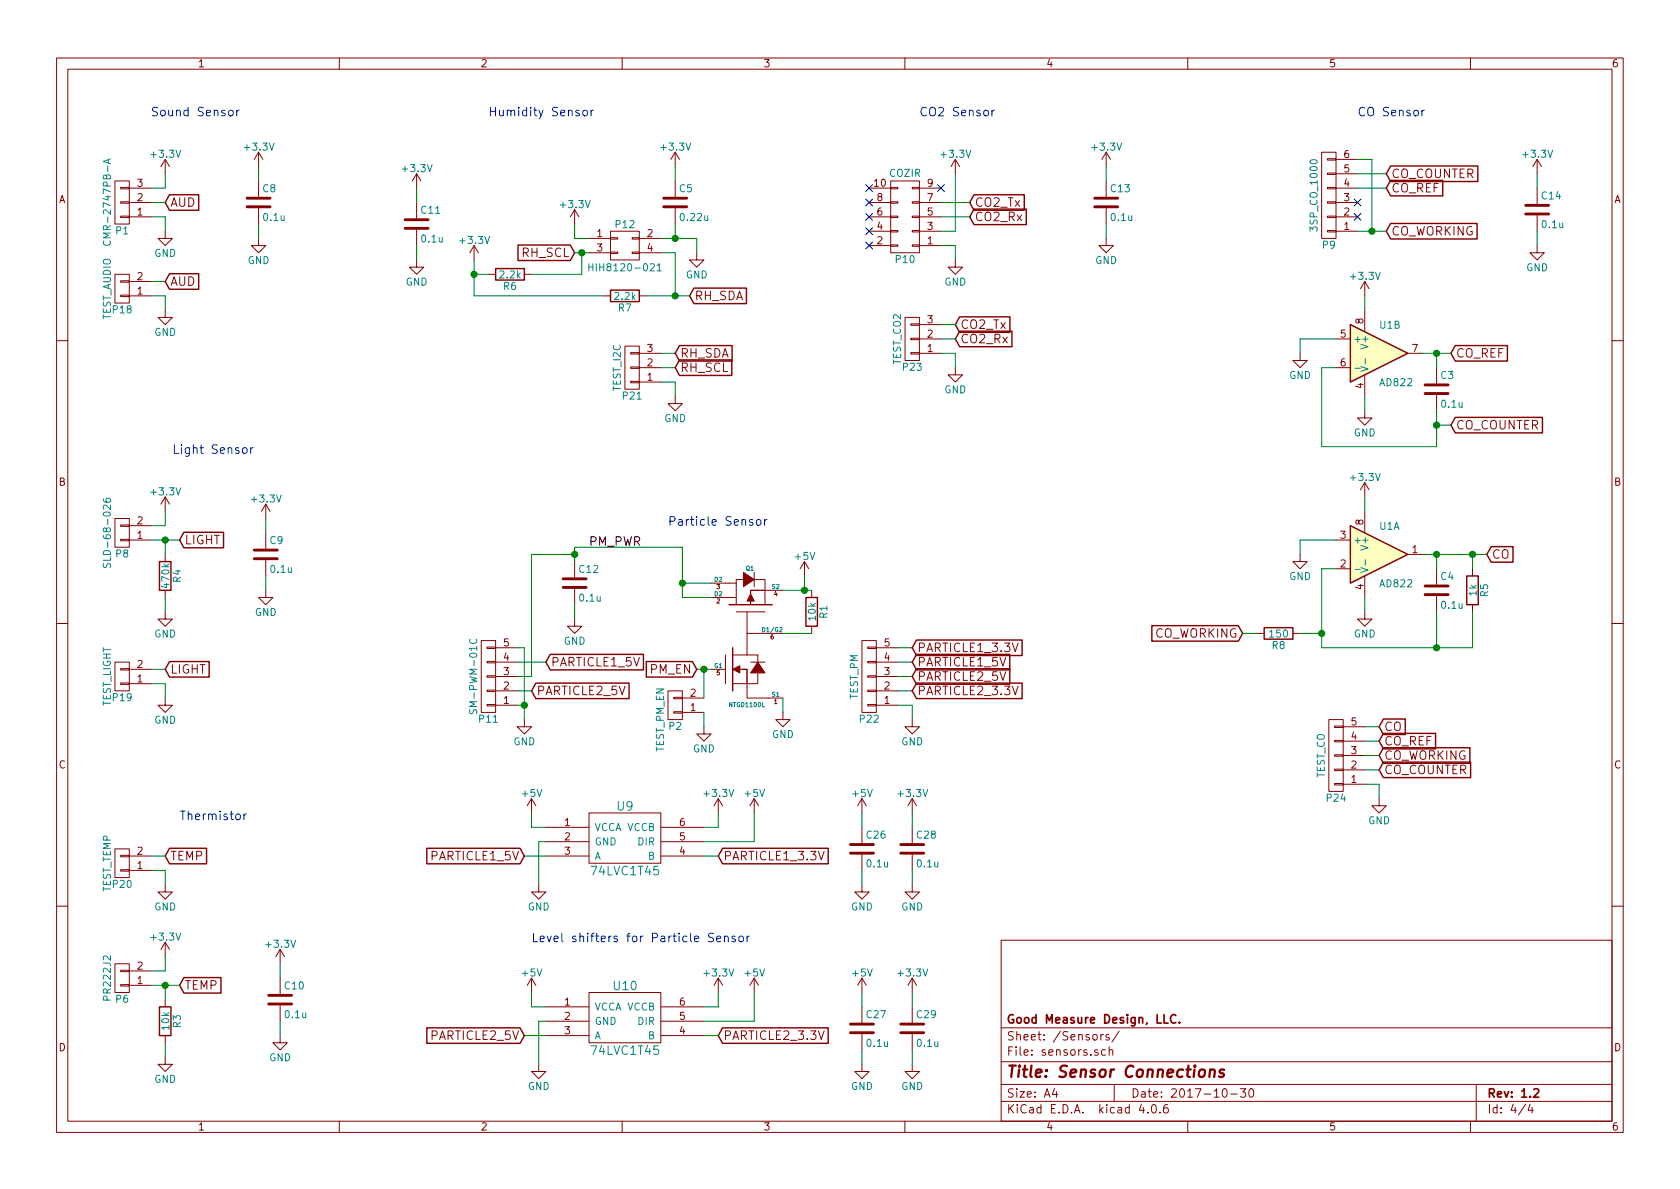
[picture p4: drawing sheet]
EESchema Schematic File Version 2
LIBS:power
LIBS:device
LIBS:transistors
LIBS:conn
LIBS:linear
LIBS:regul
LIBS:74xx
LIBS:cmos4000
LIBS:adc-dac
LIBS:memory
LIBS:xilinx
LIBS:microcontrollers
LIBS:dsp
LIBS:microchip
LIBS:analog_switches
LIBS:motorola
LIBS:texas
LIBS:intel
LIBS:audio
LIBS:interface
LIBS:digital-audio
LIBS:philips
LIBS:display
LIBS:cypress
LIBS:siliconi
LIBS:opto
LIBS:atmel
LIBS:contrib
LIBS:valves
LIBS:TEENSYPP2
LIBS:WIZ812MJ
LIBS:XBEE
LIBS:74LVC1T45
LIBS:metrix_parts
LIBS:mogar_KiCAD
LIBS:SparkFun
LIBS:SensorPod_Breakout_v2-cache
EELAYER 25 0
EELAYER END
$Descr A4 11693 8268
encoding utf-8
Sheet 4 4
Title "Sensor Connections"
Date "2017-10-30"
Rev "1.2"
Comp "Good Measure Design, LLC."
Comment1 ""
Comment2 ""
Comment3 ""
Comment4 ""
$EndDescr
$Comp
L CONN_01X03 P1
U 1 1
P 850 1400
F 0 "P1" H 850 1600 50  0000 C CNN
F 1 "CMR-2747PB-A" V 950 1400 50  0000 C CNN
F 2 "Mogar_Libs:CMR-2747PB-A" H 850 1400 50  0001 C CNN
F 3 "" H 850 1400 50  0000 C CNN
	1    850  1400
	-1   0    0    1   
$EndComp
Text GLabel 1150 1400 2    60   Input ~ 0
AUD
$Comp
L GND #PWR052
U 1 1
P 1150 1600
F 0 "#PWR052" H 1150 1350 50  0001 C CNN
F 1 "GND" H 1150 1450 50  0000 C CNN
F 2 "" H 1150 1600 50  0000 C CNN
F 3 "" H 1150 1600 50  0000 C CNN
	1    1150 1600
	1    0    0    -1  
$EndComp
$Comp
L CONN_01X02 P6
U 1 1
P 850 6800
F 0 "P6" H 850 6950 50  0000 C CNN
F 1 "PR222J2" V 950 6800 50  0000 C CNN
F 2 "Resistors_ThroughHole:R_Axial_DIN0204_L3.6mm_D1.6mm_P2.54mm_Vertical" H 850 6800 50  0001 C CNN
F 3 "" H 850 6800 50  0000 C CNN
	1    850  6800
	-1   0    0    1   
$EndComp
$Comp
L R R3
U 1 1
P 1150 7100
F 0 "R3" V 1230 7100 50  0000 C CNN
F 1 "10k" V 1150 7100 50  0000 C CNN
F 2 "Resistors_SMD:R_0805" V 1080 7100 50  0001 C CNN
F 3 "" H 1150 7100 50  0000 C CNN
	1    1150 7100
	1    0    0    -1  
$EndComp
$Comp
L GND #PWR053
U 1 1
P 1150 7350
F 0 "#PWR053" H 1150 7100 50  0001 C CNN
F 1 "GND" H 1150 7200 50  0000 C CNN
F 2 "" H 1150 7350 50  0000 C CNN
F 3 "" H 1150 7350 50  0000 C CNN
	1    1150 7350
	1    0    0    -1  
$EndComp
Text GLabel 1250 6850 2    60   Input ~ 0
TEMP
$Comp
L CONN_01X02 P8
U 1 1
P 850 3700
F 0 "P8" H 850 3850 50  0000 C CNN
F 1 "SLD-68-026" V 950 3700 50  0000 C CNN
F 2 "Mogar_Libs:SLD-68-026" H 850 3700 50  0001 C CNN
F 3 "" H 850 3700 50  0000 C CNN
	1    850  3700
	-1   0    0    1   
$EndComp
$Comp
L GND #PWR054
U 1 1
P 1150 4250
F 0 "#PWR054" H 1150 4000 50  0001 C CNN
F 1 "GND" H 1150 4100 50  0000 C CNN
F 2 "" H 1150 4250 50  0000 C CNN
F 3 "" H 1150 4250 50  0000 C CNN
	1    1150 4250
	1    0    0    -1  
$EndComp
$Comp
L +3.3V #PWR055
U 1 1
P 1150 3550
F 0 "#PWR055" H 1150 3400 50  0001 C CNN
F 1 "+3.3V" H 1150 3690 50  0000 C CNN
F 2 "" H 1150 3550 50  0000 C CNN
F 3 "" H 1150 3550 50  0000 C CNN
	1    1150 3550
	1    0    0    -1  
$EndComp
Text GLabel 1250 3750 2    60   Input ~ 0
LIGHT
$Comp
L R R4
U 1 1
P 1150 4000
F 0 "R4" V 1230 4000 50  0000 C CNN
F 1 "470k" V 1150 4000 50  0000 C CNN
F 2 "Resistors_SMD:R_0805" V 1080 4000 50  0001 C CNN
F 3 "" H 1150 4000 50  0000 C CNN
	1    1150 4000
	1    0    0    -1  
$EndComp
$Comp
L LM358 U1
U 2 1
P 9600 2450
F 0 "U1" H 9600 2650 50  0000 L CNN
F 1 "AD822" H 9600 2250 50  0000 L CNN
F 2 "Housings_DIP:DIP-8_W7.62mm" H 9600 2450 50  0001 C CNN
F 3 "" H 9600 2450 50  0000 C CNN
	2    9600 2450
	1    0    0    -1  
$EndComp
$Comp
L LM358 U1
U 1 1
P 9600 3850
F 0 "U1" H 9600 4050 50  0000 L CNN
F 1 "AD822" H 9600 3650 50  0000 L CNN
F 2 "Housings_DIP:DIP-8_W7.62mm" H 9600 3850 50  0001 C CNN
F 3 "" H 9600 3850 50  0000 C CNN
	1    9600 3850
	1    0    0    -1  
$EndComp
$Comp
L CONN_01X06 P9
U 1 1
P 9250 1350
F 0 "P9" H 9250 1700 50  0000 C CNN
F 1 "3SP_CO_1000" V 9350 1350 50  0000 C CNN
F 2 "Mogar_Libs:3SP_CO_1000" H 9250 1350 50  0001 C CNN
F 3 "" H 9250 1350 50  0000 C CNN
	1    9250 1350
	-1   0    0    1   
$EndComp
NoConn ~ 9450 1400
NoConn ~ 9450 1500
Text GLabel 9650 1300 2    60   Input ~ 0
CO_REF
Text GLabel 9650 1200 2    60   Input ~ 0
CO_COUNTER
$Comp
L C C3
U 1 1
P 10000 2700
F 0 "C3" H 10025 2800 50  0000 L CNN
F 1 "0.1u" H 10025 2600 50  0000 L CNN
F 2 "Capacitors_SMD:C_0805" H 10038 2550 50  0001 C CNN
F 3 "" H 10000 2700 50  0000 C CNN
	1    10000 2700
	1    0    0    -1  
$EndComp
$Comp
L GND #PWR056
U 1 1
P 9500 2850
F 0 "#PWR056" H 9500 2600 50  0001 C CNN
F 1 "GND" H 9500 2700 50  0000 C CNN
F 2 "" H 9500 2850 50  0000 C CNN
F 3 "" H 9500 2850 50  0000 C CNN
	1    9500 2850
	1    0    0    -1  
$EndComp
$Comp
L +3.3V #PWR057
U 1 1
P 9500 2050
F 0 "#PWR057" H 9500 1900 50  0001 C CNN
F 1 "+3.3V" H 9500 2190 50  0000 C CNN
F 2 "" H 9500 2050 50  0000 C CNN
F 3 "" H 9500 2050 50  0000 C CNN
	1    9500 2050
	1    0    0    -1  
$EndComp
$Comp
L GND #PWR058
U 1 1
P 9050 2450
F 0 "#PWR058" H 9050 2200 50  0001 C CNN
F 1 "GND" H 9050 2300 50  0000 C CNN
F 2 "" H 9050 2450 50  0000 C CNN
F 3 "" H 9050 2450 50  0000 C CNN
	1    9050 2450
	1    0    0    -1  
$EndComp
$Comp
L +3.3V #PWR059
U 1 1
P 9500 3450
F 0 "#PWR059" H 9500 3300 50  0001 C CNN
F 1 "+3.3V" H 9500 3590 50  0000 C CNN
F 2 "" H 9500 3450 50  0000 C CNN
F 3 "" H 9500 3450 50  0000 C CNN
	1    9500 3450
	1    0    0    -1  
$EndComp
$Comp
L GND #PWR060
U 1 1
P 9500 4250
F 0 "#PWR060" H 9500 4000 50  0001 C CNN
F 1 "GND" H 9500 4100 50  0000 C CNN
F 2 "" H 9500 4250 50  0000 C CNN
F 3 "" H 9500 4250 50  0000 C CNN
	1    9500 4250
	1    0    0    -1  
$EndComp
$Comp
L C C4
U 1 1
P 10000 4100
F 0 "C4" H 10025 4200 50  0000 L CNN
F 1 "0.1u" H 10025 4000 50  0000 L CNN
F 2 "Capacitors_SMD:C_0805" H 10038 3950 50  0001 C CNN
F 3 "" H 10000 4100 50  0000 C CNN
	1    10000 4100
	1    0    0    -1  
$EndComp
$Comp
L R R5
U 1 1
P 10250 4100
F 0 "R5" V 10330 4100 50  0000 C CNN
F 1 "1k" V 10250 4100 50  0000 C CNN
F 2 "Resistors_SMD:R_0805" V 10180 4100 50  0001 C CNN
F 3 "" H 10250 4100 50  0000 C CNN
	1    10250 4100
	1    0    0    -1  
$EndComp
$Comp
L GND #PWR061
U 1 1
P 9050 3850
F 0 "#PWR061" H 9050 3600 50  0001 C CNN
F 1 "GND" H 9050 3700 50  0000 C CNN
F 2 "" H 9050 3850 50  0000 C CNN
F 3 "" H 9050 3850 50  0000 C CNN
	1    9050 3850
	1    0    0    -1  
$EndComp
Text GLabel 10100 2450 2    60   Input ~ 0
CO_REF
Text GLabel 10100 2950 2    60   Input ~ 0
CO_COUNTER
Text GLabel 10350 3850 2    60   Input ~ 0
CO
$Comp
L CONN_02X05 P10
U 1 1
P 6300 1500
F 0 "P10" H 6300 1800 50  0000 C CNN
F 1 "COZIR" H 6300 1200 50  0000 C CNN
F 2 "Mogar_Libs:COZIR" H 6300 1900 50  0001 C CNN
F 3 "" H 6300 300 50  0000 C CNN
	1    6300 1500
	-1   0    0    1   
$EndComp
NoConn ~ 6050 1300
NoConn ~ 6050 1400
NoConn ~ 6050 1500
NoConn ~ 6050 1600
NoConn ~ 6050 1700
$Comp
L GND #PWR062
U 1 1
P 6650 1800
F 0 "#PWR062" H 6650 1550 50  0001 C CNN
F 1 "GND" H 6650 1650 50  0000 C CNN
F 2 "" H 6650 1800 50  0000 C CNN
F 3 "" H 6650 1800 50  0000 C CNN
	1    6650 1800
	1    0    0    -1  
$EndComp
NoConn ~ 6550 1300
Text GLabel 6750 1400 2    60   Input ~ 0
CO2_Tx
Text GLabel 6750 1500 2    60   Input ~ 0
CO2_Rx
$Comp
L +3.3V #PWR063
U 1 1
P 6650 1200
F 0 "#PWR063" H 6650 1050 50  0001 C CNN
F 1 "+3.3V" H 6650 1340 50  0000 C CNN
F 2 "" H 6650 1200 50  0000 C CNN
F 3 "" H 6650 1200 50  0000 C CNN
	1    6650 1200
	1    0    0    -1  
$EndComp
$Comp
L CONN_01X05 P11
U 1 1
P 3400 4700
F 0 "P11" H 3400 5000 50  0000 C CNN
F 1 "SM-PWM-01C" V 3500 4700 50  0000 C CNN
F 2 "Mogar_Libs:SM-PWM-01C" H 3400 4700 50  0001 C CNN
F 3 "" H 3400 4700 50  0000 C CNN
	1    3400 4700
	-1   0    0    1   
$EndComp
$Comp
L GND #PWR064
U 1 1
P 3650 5000
F 0 "#PWR064" H 3650 4750 50  0001 C CNN
F 1 "GND" H 3650 4850 50  0000 C CNN
F 2 "" H 3650 5000 50  0000 C CNN
F 3 "" H 3650 5000 50  0000 C CNN
	1    3650 5000
	1    0    0    -1  
$EndComp
Text GLabel 3700 4800 2    60   Input ~ 0
PARTICLE2_5V
Text GLabel 3800 4600 2    60   Input ~ 0
PARTICLE1_5V
$Comp
L CONN_02X02 P12
U 1 1
P 4350 1700
F 0 "P12" H 4350 1850 50  0000 C CNN
F 1 "HIH8120-021" H 4350 1550 50  0000 C CNN
F 2 "Mogar_Libs:HIH8120-021" H 4350 500 50  0001 C CNN
F 3 "" H 4350 500 50  0000 C CNN
	1    4350 1700
	1    0    0    -1  
$EndComp
$Comp
L R R7
U 1 1
P 4350 2050
F 0 "R7" V 4430 2050 50  0000 C CNN
F 1 "2.2k" V 4350 2050 50  0000 C CNN
F 2 "Resistors_SMD:R_0805" V 4280 2050 50  0001 C CNN
F 3 "" H 4350 2050 50  0000 C CNN
	1    4350 2050
	0    1    1    0   
$EndComp
$Comp
L R R6
U 1 1
P 3550 1900
F 0 "R6" V 3630 1900 50  0000 C CNN
F 1 "2.2k" V 3550 1900 50  0000 C CNN
F 2 "Resistors_SMD:R_0805" V 3480 1900 50  0001 C CNN
F 3 "" H 3550 1900 50  0000 C CNN
	1    3550 1900
	0    1    1    0   
$EndComp
$Comp
L GND #PWR065
U 1 1
P 4850 1750
F 0 "#PWR065" H 4850 1500 50  0001 C CNN
F 1 "GND" H 4850 1600 50  0000 C CNN
F 2 "" H 4850 1750 50  0000 C CNN
F 3 "" H 4850 1750 50  0000 C CNN
	1    4850 1750
	1    0    0    -1  
$EndComp
$Comp
L +3.3V #PWR066
U 1 1
P 3300 1800
F 0 "#PWR066" H 3300 1650 50  0001 C CNN
F 1 "+3.3V" H 3300 1940 50  0000 C CNN
F 2 "" H 3300 1800 50  0000 C CNN
F 3 "" H 3300 1800 50  0000 C CNN
	1    3300 1800
	1    0    0    -1  
$EndComp
$Comp
L +3.3V #PWR067
U 1 1
P 4000 1550
F 0 "#PWR067" H 4000 1400 50  0001 C CNN
F 1 "+3.3V" H 4000 1690 50  0000 C CNN
F 2 "" H 4000 1550 50  0000 C CNN
F 3 "" H 4000 1550 50  0000 C CNN
	1    4000 1550
	1    0    0    -1  
$EndComp
$Comp
L C C5
U 1 1
P 4700 1400
F 0 "C5" H 4725 1500 50  0000 L CNN
F 1 "0.22u" H 4725 1300 50  0000 L CNN
F 2 "Capacitors_SMD:C_0805" H 4738 1250 50  0001 C CNN
F 3 "" H 4700 1400 50  0000 C CNN
	1    4700 1400
	1    0    0    -1  
$EndComp
$Comp
L +3.3V #PWR068
U 1 1
P 4700 1150
F 0 "#PWR068" H 4700 1000 50  0001 C CNN
F 1 "+3.3V" H 4700 1290 50  0000 C CNN
F 2 "" H 4700 1150 50  0000 C CNN
F 3 "" H 4700 1150 50  0000 C CNN
	1    4700 1150
	1    0    0    -1  
$EndComp
Text Notes 1050 800  0    60   ~ 0
Sound Sensor
Text Notes 1200 3150 0    60   ~ 0
Light Sensor
Text Notes 1250 5700 0    60   ~ 0
Thermistor
Text Notes 4650 3650 0    60   ~ 0
Particle Sensor
Text Notes 6400 800  0    60   ~ 0
CO2 Sensor
Text Notes 3400 800  0    60   ~ 0
Humidity Sensor
Text Notes 9450 800  0    60   ~ 0
CO Sensor
$Comp
L C C8
U 1 1
P 1800 1400
F 0 "C8" H 1825 1500 50  0000 L CNN
F 1 "0.1u" H 1825 1300 50  0000 L CNN
F 2 "Capacitors_SMD:C_0805" H 1838 1250 50  0001 C CNN
F 3 "" H 1800 1400 50  0000 C CNN
	1    1800 1400
	1    0    0    -1  
$EndComp
$Comp
L GND #PWR069
U 1 1
P 1800 1650
F 0 "#PWR069" H 1800 1400 50  0001 C CNN
F 1 "GND" H 1800 1500 50  0000 C CNN
F 2 "" H 1800 1650 50  0000 C CNN
F 3 "" H 1800 1650 50  0000 C CNN
	1    1800 1650
	1    0    0    -1  
$EndComp
$Comp
L C C9
U 1 1
P 1850 3850
F 0 "C9" H 1875 3950 50  0000 L CNN
F 1 "0.1u" H 1875 3750 50  0000 L CNN
F 2 "Capacitors_SMD:C_0805" H 1888 3700 50  0001 C CNN
F 3 "" H 1850 3850 50  0000 C CNN
	1    1850 3850
	1    0    0    -1  
$EndComp
$Comp
L GND #PWR070
U 1 1
P 1850 4100
F 0 "#PWR070" H 1850 3850 50  0001 C CNN
F 1 "GND" H 1850 3950 50  0000 C CNN
F 2 "" H 1850 4100 50  0000 C CNN
F 3 "" H 1850 4100 50  0000 C CNN
	1    1850 4100
	1    0    0    -1  
$EndComp
$Comp
L +3.3V #PWR071
U 1 1
P 1850 3600
F 0 "#PWR071" H 1850 3450 50  0001 C CNN
F 1 "+3.3V" H 1850 3740 50  0000 C CNN
F 2 "" H 1850 3600 50  0000 C CNN
F 3 "" H 1850 3600 50  0000 C CNN
	1    1850 3600
	1    0    0    -1  
$EndComp
$Comp
L C C10
U 1 1
P 1950 6950
F 0 "C10" H 1975 7050 50  0000 L CNN
F 1 "0.1u" H 1975 6850 50  0000 L CNN
F 2 "Capacitors_SMD:C_0805" H 1988 6800 50  0001 C CNN
F 3 "" H 1950 6950 50  0000 C CNN
	1    1950 6950
	1    0    0    -1  
$EndComp
$Comp
L GND #PWR072
U 1 1
P 1950 7200
F 0 "#PWR072" H 1950 6950 50  0001 C CNN
F 1 "GND" H 1950 7050 50  0000 C CNN
F 2 "" H 1950 7200 50  0000 C CNN
F 3 "" H 1950 7200 50  0000 C CNN
	1    1950 7200
	1    0    0    -1  
$EndComp
$Comp
L C C12
U 1 1
P 4000 4050
F 0 "C12" H 4025 4150 50  0000 L CNN
F 1 "0.1u" H 4025 3950 50  0000 L CNN
F 2 "Capacitors_SMD:C_0805" H 4038 3900 50  0001 C CNN
F 3 "" H 4000 4050 50  0000 C CNN
	1    4000 4050
	1    0    0    -1  
$EndComp
$Comp
L GND #PWR073
U 1 1
P 4000 4300
F 0 "#PWR073" H 4000 4050 50  0001 C CNN
F 1 "GND" H 4000 4150 50  0000 C CNN
F 2 "" H 4000 4300 50  0000 C CNN
F 3 "" H 4000 4300 50  0000 C CNN
	1    4000 4300
	1    0    0    -1  
$EndComp
$Comp
L +5V #PWR074
U 1 1
P 5600 4000
F 0 "#PWR074" H 5600 3850 50  0001 C CNN
F 1 "+5V" H 5600 4140 50  0000 C CNN
F 2 "" H 5600 4000 50  0000 C CNN
F 3 "" H 5600 4000 50  0000 C CNN
	1    5600 4000
	1    0    0    -1  
$EndComp
$Comp
L C C13
U 1 1
P 7700 1400
F 0 "C13" H 7725 1500 50  0000 L CNN
F 1 "0.1u" H 7725 1300 50  0000 L CNN
F 2 "Capacitors_SMD:C_0805" H 7738 1250 50  0001 C CNN
F 3 "" H 7700 1400 50  0000 C CNN
	1    7700 1400
	1    0    0    -1  
$EndComp
$Comp
L GND #PWR075
U 1 1
P 7700 1650
F 0 "#PWR075" H 7700 1400 50  0001 C CNN
F 1 "GND" H 7700 1500 50  0000 C CNN
F 2 "" H 7700 1650 50  0000 C CNN
F 3 "" H 7700 1650 50  0000 C CNN
	1    7700 1650
	1    0    0    -1  
$EndComp
$Comp
L +3.3V #PWR076
U 1 1
P 7700 1150
F 0 "#PWR076" H 7700 1000 50  0001 C CNN
F 1 "+3.3V" H 7700 1290 50  0000 C CNN
F 2 "" H 7700 1150 50  0000 C CNN
F 3 "" H 7700 1150 50  0000 C CNN
	1    7700 1150
	1    0    0    -1  
$EndComp
$Comp
L C C11
U 1 1
P 2900 1550
F 0 "C11" H 2925 1650 50  0000 L CNN
F 1 "0.1u" H 2925 1450 50  0000 L CNN
F 2 "Capacitors_SMD:C_0805" H 2938 1400 50  0001 C CNN
F 3 "" H 2900 1550 50  0000 C CNN
	1    2900 1550
	1    0    0    -1  
$EndComp
$Comp
L GND #PWR077
U 1 1
P 2900 1800
F 0 "#PWR077" H 2900 1550 50  0001 C CNN
F 1 "GND" H 2900 1650 50  0000 C CNN
F 2 "" H 2900 1800 50  0000 C CNN
F 3 "" H 2900 1800 50  0000 C CNN
	1    2900 1800
	1    0    0    -1  
$EndComp
$Comp
L +3.3V #PWR078
U 1 1
P 2900 1300
F 0 "#PWR078" H 2900 1150 50  0001 C CNN
F 1 "+3.3V" H 2900 1440 50  0000 C CNN
F 2 "" H 2900 1300 50  0000 C CNN
F 3 "" H 2900 1300 50  0000 C CNN
	1    2900 1300
	1    0    0    -1  
$EndComp
$Comp
L C C14
U 1 1
P 10700 1450
F 0 "C14" H 10725 1550 50  0000 L CNN
F 1 "0.1u" H 10725 1350 50  0000 L CNN
F 2 "Capacitors_SMD:C_0805" H 10738 1300 50  0001 C CNN
F 3 "" H 10700 1450 50  0000 C CNN
	1    10700 1450
	1    0    0    -1  
$EndComp
$Comp
L GND #PWR079
U 1 1
P 10700 1700
F 0 "#PWR079" H 10700 1450 50  0001 C CNN
F 1 "GND" H 10700 1550 50  0000 C CNN
F 2 "" H 10700 1700 50  0000 C CNN
F 3 "" H 10700 1700 50  0000 C CNN
	1    10700 1700
	1    0    0    -1  
$EndComp
$Comp
L +3.3V #PWR080
U 1 1
P 10700 1200
F 0 "#PWR080" H 10700 1050 50  0001 C CNN
F 1 "+3.3V" H 10700 1340 50  0000 C CNN
F 2 "" H 10700 1200 50  0000 C CNN
F 3 "" H 10700 1200 50  0000 C CNN
	1    10700 1200
	1    0    0    -1  
$EndComp
Text GLabel 9650 1600 2    60   Input ~ 0
CO_WORKING
Text GLabel 8650 4400 0    60   Input ~ 0
CO_WORKING
$Comp
L R R8
U 1 1
P 8900 4400
F 0 "R8" V 8980 4400 50  0000 C CNN
F 1 "150" V 8900 4400 50  0000 C CNN
F 2 "Resistors_SMD:R_0805" V 8830 4400 50  0001 C CNN
F 3 "" H 8900 4400 50  0000 C CNN
	1    8900 4400
	0    1    1    0   
$EndComp
Text GLabel 4800 2050 2    60   Input ~ 0
RH_SDA
Text GLabel 4000 1750 0    60   Input ~ 0
RH_SCL
$Comp
L 74LVC1T45 U9
U 1 1
P 4350 5850
F 0 "U9" H 4350 6100 60  0000 C CNN
F 1 "74LVC1T45" H 4350 5650 60  0000 C CNN
F 2 "TO_SOT_Packages_SMD:SOT-23-6" H 4350 5850 60  0001 C CNN
F 3 "" H 4350 5850 60  0001 C CNN
	1    4350 5850
	1    0    0    -1  
$EndComp
$Comp
L 74LVC1T45 U10
U 1 1
P 4350 7100
F 0 "U10" H 4350 7350 60  0000 C CNN
F 1 "74LVC1T45" H 4350 6900 60  0000 C CNN
F 2 "TO_SOT_Packages_SMD:SOT-23-6" H 4350 7100 60  0001 C CNN
F 3 "" H 4350 7100 60  0001 C CNN
	1    4350 7100
	1    0    0    -1  
$EndComp
Text GLabel 3650 7200 0    60   Input ~ 0
PARTICLE2_5V
Text GLabel 3650 5950 0    60   Input ~ 0
PARTICLE1_5V
$Comp
L GND #PWR081
U 1 1
P 3750 6150
F 0 "#PWR081" H 3750 5900 50  0001 C CNN
F 1 "GND" H 3750 6000 50  0000 C CNN
F 2 "" H 3750 6150 50  0000 C CNN
F 3 "" H 3750 6150 50  0000 C CNN
	1    3750 6150
	1    0    0    -1  
$EndComp
$Comp
L GND #PWR082
U 1 1
P 3750 7400
F 0 "#PWR082" H 3750 7150 50  0001 C CNN
F 1 "GND" H 3750 7250 50  0000 C CNN
F 2 "" H 3750 7400 50  0000 C CNN
F 3 "" H 3750 7400 50  0000 C CNN
	1    3750 7400
	1    0    0    -1  
$EndComp
$Comp
L +5V #PWR083
U 1 1
P 3700 5650
F 0 "#PWR083" H 3700 5500 50  0001 C CNN
F 1 "+5V" H 3700 5790 50  0000 C CNN
F 2 "" H 3700 5650 50  0000 C CNN
F 3 "" H 3700 5650 50  0000 C CNN
	1    3700 5650
	1    0    0    -1  
$EndComp
$Comp
L +5V #PWR084
U 1 1
P 3700 6900
F 0 "#PWR084" H 3700 6750 50  0001 C CNN
F 1 "+5V" H 3700 7040 50  0000 C CNN
F 2 "" H 3700 6900 50  0000 C CNN
F 3 "" H 3700 6900 50  0000 C CNN
	1    3700 6900
	1    0    0    -1  
$EndComp
Text GLabel 5000 5950 2    60   Input ~ 0
PARTICLE1_3.3V
Text GLabel 5000 7200 2    60   Input ~ 0
PARTICLE2_3.3V
$Comp
L +3.3V #PWR085
U 1 1
P 5000 6900
F 0 "#PWR085" H 5000 6750 50  0001 C CNN
F 1 "+3.3V" H 5000 7040 50  0000 C CNN
F 2 "" H 5000 6900 50  0000 C CNN
F 3 "" H 5000 6900 50  0000 C CNN
	1    5000 6900
	1    0    0    -1  
$EndComp
$Comp
L +3.3V #PWR086
U 1 1
P 5000 5650
F 0 "#PWR086" H 5000 5500 50  0001 C CNN
F 1 "+3.3V" H 5000 5790 50  0000 C CNN
F 2 "" H 5000 5650 50  0000 C CNN
F 3 "" H 5000 5650 50  0000 C CNN
	1    5000 5650
	1    0    0    -1  
$EndComp
$Comp
L +5V #PWR087
U 1 1
P 5250 5650
F 0 "#PWR087" H 5250 5500 50  0001 C CNN
F 1 "+5V" H 5250 5790 50  0000 C CNN
F 2 "" H 5250 5650 50  0000 C CNN
F 3 "" H 5250 5650 50  0000 C CNN
	1    5250 5650
	1    0    0    -1  
$EndComp
$Comp
L +5V #PWR088
U 1 1
P 5250 6900
F 0 "#PWR088" H 5250 6750 50  0001 C CNN
F 1 "+5V" H 5250 7040 50  0000 C CNN
F 2 "" H 5250 6900 50  0000 C CNN
F 3 "" H 5250 6900 50  0000 C CNN
	1    5250 6900
	1    0    0    -1  
$EndComp
$Comp
L C C26
U 1 1
P 6000 5900
F 0 "C26" H 6025 6000 50  0000 L CNN
F 1 "0.1u" H 6025 5800 50  0000 L CNN
F 2 "Capacitors_SMD:C_0805" H 6038 5750 50  0001 C CNN
F 3 "" H 6000 5900 50  0000 C CNN
	1    6000 5900
	1    0    0    -1  
$EndComp
$Comp
L GND #PWR089
U 1 1
P 6000 6150
F 0 "#PWR089" H 6000 5900 50  0001 C CNN
F 1 "GND" H 6000 6000 50  0000 C CNN
F 2 "" H 6000 6150 50  0000 C CNN
F 3 "" H 6000 6150 50  0000 C CNN
	1    6000 6150
	1    0    0    -1  
$EndComp
$Comp
L +5V #PWR090
U 1 1
P 6000 5650
F 0 "#PWR090" H 6000 5500 50  0001 C CNN
F 1 "+5V" H 6000 5790 50  0000 C CNN
F 2 "" H 6000 5650 50  0000 C CNN
F 3 "" H 6000 5650 50  0000 C CNN
	1    6000 5650
	1    0    0    -1  
$EndComp
$Comp
L C C27
U 1 1
P 6000 7150
F 0 "C27" H 6025 7250 50  0000 L CNN
F 1 "0.1u" H 6025 7050 50  0000 L CNN
F 2 "Capacitors_SMD:C_0805" H 6038 7000 50  0001 C CNN
F 3 "" H 6000 7150 50  0000 C CNN
	1    6000 7150
	1    0    0    -1  
$EndComp
$Comp
L GND #PWR091
U 1 1
P 6000 7400
F 0 "#PWR091" H 6000 7150 50  0001 C CNN
F 1 "GND" H 6000 7250 50  0000 C CNN
F 2 "" H 6000 7400 50  0000 C CNN
F 3 "" H 6000 7400 50  0000 C CNN
	1    6000 7400
	1    0    0    -1  
$EndComp
$Comp
L +5V #PWR092
U 1 1
P 6000 6900
F 0 "#PWR092" H 6000 6750 50  0001 C CNN
F 1 "+5V" H 6000 7040 50  0000 C CNN
F 2 "" H 6000 6900 50  0000 C CNN
F 3 "" H 6000 6900 50  0000 C CNN
	1    6000 6900
	1    0    0    -1  
$EndComp
$Comp
L C C29
U 1 1
P 6350 7150
F 0 "C29" H 6375 7250 50  0000 L CNN
F 1 "0.1u" H 6375 7050 50  0000 L CNN
F 2 "Capacitors_SMD:C_0805" H 6388 7000 50  0001 C CNN
F 3 "" H 6350 7150 50  0000 C CNN
	1    6350 7150
	1    0    0    -1  
$EndComp
$Comp
L GND #PWR093
U 1 1
P 6350 7400
F 0 "#PWR093" H 6350 7150 50  0001 C CNN
F 1 "GND" H 6350 7250 50  0000 C CNN
F 2 "" H 6350 7400 50  0000 C CNN
F 3 "" H 6350 7400 50  0000 C CNN
	1    6350 7400
	1    0    0    -1  
$EndComp
$Comp
L +3.3V #PWR094
U 1 1
P 6350 6900
F 0 "#PWR094" H 6350 6750 50  0001 C CNN
F 1 "+3.3V" H 6350 7040 50  0000 C CNN
F 2 "" H 6350 6900 50  0000 C CNN
F 3 "" H 6350 6900 50  0000 C CNN
	1    6350 6900
	1    0    0    -1  
$EndComp
$Comp
L C C28
U 1 1
P 6350 5900
F 0 "C28" H 6375 6000 50  0000 L CNN
F 1 "0.1u" H 6375 5800 50  0000 L CNN
F 2 "Capacitors_SMD:C_0805" H 6388 5750 50  0001 C CNN
F 3 "" H 6350 5900 50  0000 C CNN
	1    6350 5900
	1    0    0    -1  
$EndComp
$Comp
L GND #PWR095
U 1 1
P 6350 6150
F 0 "#PWR095" H 6350 5900 50  0001 C CNN
F 1 "GND" H 6350 6000 50  0000 C CNN
F 2 "" H 6350 6150 50  0000 C CNN
F 3 "" H 6350 6150 50  0000 C CNN
	1    6350 6150
	1    0    0    -1  
$EndComp
$Comp
L +3.3V #PWR096
U 1 1
P 6350 5650
F 0 "#PWR096" H 6350 5500 50  0001 C CNN
F 1 "+3.3V" H 6350 5790 50  0000 C CNN
F 2 "" H 6350 5650 50  0000 C CNN
F 3 "" H 6350 5650 50  0000 C CNN
	1    6350 5650
	1    0    0    -1  
$EndComp
Text Notes 3700 6550 0    60   ~ 0
Level shifters for Particle Sensor
$Comp
L CONN_01X02 P18
U 1 1
P 850 2000
F 0 "P18" H 850 2150 50  0000 C CNN
F 1 "TEST_AUDIO" V 950 2000 50  0000 C CNN
F 2 "Pin_Headers:Pin_Header_Straight_1x02_Pitch2.54mm" H 850 2000 50  0001 C CNN
F 3 "" H 850 2000 50  0000 C CNN
	1    850  2000
	-1   0    0    1   
$EndComp
Text GLabel 1150 1950 2    60   Input ~ 0
AUD
$Comp
L GND #PWR097
U 1 1
P 1150 2150
F 0 "#PWR097" H 1150 1900 50  0001 C CNN
F 1 "GND" H 1150 2000 50  0000 C CNN
F 2 "" H 1150 2150 50  0000 C CNN
F 3 "" H 1150 2150 50  0000 C CNN
	1    1150 2150
	1    0    0    -1  
$EndComp
$Comp
L CONN_01X02 P19
U 1 1
P 850 4700
F 0 "P19" H 850 4850 50  0000 C CNN
F 1 "TEST_LIGHT" V 950 4700 50  0000 C CNN
F 2 "Pin_Headers:Pin_Header_Straight_1x02_Pitch2.54mm" H 850 4700 50  0001 C CNN
F 3 "" H 850 4700 50  0000 C CNN
	1    850  4700
	-1   0    0    1   
$EndComp
Text GLabel 1150 4650 2    60   Input ~ 0
LIGHT
$Comp
L GND #PWR098
U 1 1
P 1150 4850
F 0 "#PWR098" H 1150 4600 50  0001 C CNN
F 1 "GND" H 1150 4700 50  0000 C CNN
F 2 "" H 1150 4850 50  0000 C CNN
F 3 "" H 1150 4850 50  0000 C CNN
	1    1150 4850
	1    0    0    -1  
$EndComp
$Comp
L CONN_01X02 P20
U 1 1
P 850 6000
F 0 "P20" H 850 6150 50  0000 C CNN
F 1 "TEST_TEMP" V 950 6000 50  0000 C CNN
F 2 "Pin_Headers:Pin_Header_Straight_1x02_Pitch2.54mm" H 850 6000 50  0001 C CNN
F 3 "" H 850 6000 50  0000 C CNN
	1    850  6000
	-1   0    0    1   
$EndComp
Text GLabel 1150 5950 2    60   Input ~ 0
TEMP
$Comp
L GND #PWR099
U 1 1
P 1150 6150
F 0 "#PWR099" H 1150 5900 50  0001 C CNN
F 1 "GND" H 1150 6000 50  0000 C CNN
F 2 "" H 1150 6150 50  0000 C CNN
F 3 "" H 1150 6150 50  0000 C CNN
	1    1150 6150
	1    0    0    -1  
$EndComp
$Comp
L CONN_01X05 P24
U 1 1
P 9300 5250
F 0 "P24" H 9300 5550 50  0000 C CNN
F 1 "TEST_CO" V 9400 5250 50  0000 C CNN
F 2 "Pin_Headers:Pin_Header_Straight_1x05_Pitch2.54mm" H 9300 5250 50  0001 C CNN
F 3 "" H 9300 5250 50  0000 C CNN
	1    9300 5250
	-1   0    0    1   
$EndComp
$Comp
L GND #PWR0100
U 1 1
P 9600 5550
F 0 "#PWR0100" H 9600 5300 50  0001 C CNN
F 1 "GND" H 9600 5400 50  0000 C CNN
F 2 "" H 9600 5550 50  0000 C CNN
F 3 "" H 9600 5550 50  0000 C CNN
	1    9600 5550
	1    0    0    -1  
$EndComp
Text GLabel 9600 5050 2    60   Input ~ 0
CO
Text GLabel 9600 5150 2    60   Input ~ 0
CO_REF
Text GLabel 9600 5250 2    60   Input ~ 0
CO_WORKING
Text GLabel 9600 5350 2    60   Input ~ 0
CO_COUNTER
$Comp
L CONN_01X03 P23
U 1 1
P 6350 2350
F 0 "P23" H 6350 2550 50  0000 C CNN
F 1 "TEST_CO2" V 6450 2350 50  0000 C CNN
F 2 "Pin_Headers:Pin_Header_Straight_1x03_Pitch2.54mm" H 6350 2350 50  0001 C CNN
F 3 "" H 6350 2350 50  0000 C CNN
	1    6350 2350
	-1   0    0    1   
$EndComp
$Comp
L GND #PWR0101
U 1 1
P 6650 2550
F 0 "#PWR0101" H 6650 2300 50  0001 C CNN
F 1 "GND" H 6650 2400 50  0000 C CNN
F 2 "" H 6650 2550 50  0000 C CNN
F 3 "" H 6650 2550 50  0000 C CNN
	1    6650 2550
	1    0    0    -1  
$EndComp
Text GLabel 6650 2250 2    60   Input ~ 0
CO2_Tx
Text GLabel 6650 2350 2    60   Input ~ 0
CO2_Rx
$Comp
L CONN_01X05 P22
U 1 1
P 6050 4700
F 0 "P22" H 6050 5000 50  0000 C CNN
F 1 "TEST_PM" V 6150 4700 50  0000 C CNN
F 2 "Pin_Headers:Pin_Header_Straight_1x05_Pitch2.54mm" H 6050 4700 50  0001 C CNN
F 3 "" H 6050 4700 50  0000 C CNN
	1    6050 4700
	-1   0    0    1   
$EndComp
Wire Wire Line
	1050 1300 1150 1300
Wire Wire Line
	1050 1400 1150 1400
Wire Wire Line
	1050 1500 1150 1500
Wire Wire Line
	1050 6750 1150 6750
Wire Wire Line
	1050 6850 1250 6850
Wire Wire Line
	1150 7250 1150 7350
Wire Wire Line
	1150 6850 1150 6950
Connection ~ 1150 6850
Wire Wire Line
	1050 3650 1150 3650
Wire Wire Line
	1050 3750 1250 3750
Wire Wire Line
	1150 3750 1150 3850
Connection ~ 1150 3750
Wire Wire Line
	1150 4150 1150 4250
Wire Wire Line
	1150 3650 1150 3550
Wire Wire Line
	1150 1300 1150 1200
Wire Wire Line
	1150 6750 1150 6650
Wire Wire Line
	1150 1500 1150 1600
Wire Wire Line
	9450 1200 9650 1200
Wire Wire Line
	9450 1300 9650 1300
Wire Wire Line
	9900 2450 10100 2450
Wire Wire Line
	10000 2450 10000 2550
Connection ~ 10000 2450
Wire Wire Line
	10000 2850 10000 3100
Wire Wire Line
	10000 3100 9200 3100
Wire Wire Line
	9200 3100 9200 2550
Wire Wire Line
	9200 2550 9300 2550
Wire Wire Line
	9500 2850 9500 2750
Wire Wire Line
	9500 2150 9500 2050
Wire Wire Line
	9300 2350 9050 2350
Wire Wire Line
	9050 2350 9050 2450
Wire Wire Line
	9500 3450 9500 3550
Wire Wire Line
	9500 4150 9500 4250
Wire Wire Line
	9900 3850 10350 3850
Wire Wire Line
	10000 3850 10000 3950
Wire Wire Line
	10000 4250 10000 4500
Wire Wire Line
	9200 4500 9200 3950
Wire Wire Line
	9200 4500 10250 4500
Wire Wire Line
	9200 3950 9300 3950
Wire Wire Line
	10250 3850 10250 3950
Connection ~ 10000 3850
Connection ~ 10250 3850
Wire Wire Line
	10250 4500 10250 4250
Connection ~ 10000 4500
Wire Wire Line
	9050 3850 9050 3750
Wire Wire Line
	9050 3750 9300 3750
Wire Wire Line
	10000 2950 10100 2950
Connection ~ 10000 2950
Wire Wire Line
	6550 1700 6650 1700
Wire Wire Line
	6650 1700 6650 1800
Wire Wire Line
	6550 1400 6750 1400
Wire Wire Line
	6550 1500 6750 1500
Wire Wire Line
	3650 4500 3650 5000
Wire Wire Line
	4600 1650 4850 1650
Wire Wire Line
	4600 1750 4700 1750
Wire Wire Line
	4100 1750 4000 1750
Wire Wire Line
	4850 1650 4850 1750
Connection ~ 4700 1650
Wire Wire Line
	4000 1650 4100 1650
Wire Wire Line
	4000 1550 4000 1650
Wire Wire Line
	4700 1650 4700 1550
Wire Wire Line
	4700 1250 4700 1150
Wire Wire Line
	4700 1750 4700 2050
Wire Wire Line
	4500 2050 4800 2050
Wire Wire Line
	3300 2050 4200 2050
Wire Wire Line
	3400 1900 3300 1900
Connection ~ 3300 1900
Wire Wire Line
	6550 1600 6650 1600
Wire Wire Line
	6650 1600 6650 1200
Wire Wire Line
	3600 4600 3800 4600
Wire Wire Line
	3600 4800 3700 4800
Wire Wire Line
	3700 4700 3600 4700
Wire Wire Line
	3700 3850 3700 4700
Wire Wire Line
	1800 1250 1800 1150
Wire Wire Line
	1800 1550 1800 1650
Wire Wire Line
	1850 3700 1850 3600
Wire Wire Line
	1850 4000 1850 4100
Wire Wire Line
	1950 6800 1950 6700
Wire Wire Line
	1950 7100 1950 7200
Wire Wire Line
	4000 3900 4000 3800
Wire Wire Line
	4000 4200 4000 4300
Wire Wire Line
	7700 1250 7700 1150
Wire Wire Line
	7700 1550 7700 1650
Wire Wire Line
	2900 1400 2900 1300
Wire Wire Line
	2900 1700 2900 1800
Wire Wire Line
	10700 1300 10700 1200
Wire Wire Line
	10700 1600 10700 1700
Wire Wire Line
	9450 1100 9550 1100
Wire Wire Line
	9550 1100 9550 1600
Wire Wire Line
	9450 1600 9650 1600
Wire Wire Line
	9050 4400 9200 4400
Connection ~ 9200 4400
Wire Wire Line
	8750 4400 8650 4400
Connection ~ 9550 1600
Connection ~ 4700 2050
Wire Wire Line
	4050 1750 4050 1900
Wire Wire Line
	4050 1900 3700 1900
Connection ~ 4050 1750
Wire Wire Line
	3300 1800 3300 2050
Wire Wire Line
	3800 5950 3650 5950
Wire Wire Line
	3650 7200 3800 7200
Wire Wire Line
	3800 7100 3750 7100
Wire Wire Line
	3750 7100 3750 7400
Wire Wire Line
	3800 5850 3750 5850
Wire Wire Line
	3750 5850 3750 6150
Wire Wire Line
	3800 7000 3700 7000
Wire Wire Line
	3700 7000 3700 6900
Wire Wire Line
	3800 5750 3700 5750
Wire Wire Line
	3700 5750 3700 5650
Wire Wire Line
	4900 7200 5000 7200
Wire Wire Line
	4900 5950 5000 5950
Wire Wire Line
	5000 5750 4900 5750
Wire Wire Line
	5000 5650 5000 5750
Wire Wire Line
	4900 7000 5000 7000
Wire Wire Line
	5000 7000 5000 6900
Wire Wire Line
	4900 5850 5250 5850
Wire Wire Line
	5250 5850 5250 5650
Wire Wire Line
	4900 7100 5250 7100
Wire Wire Line
	5250 7100 5250 6900
Wire Wire Line
	6000 5750 6000 5650
Wire Wire Line
	6000 6050 6000 6150
Wire Wire Line
	6000 7000 6000 6900
Wire Wire Line
	6000 7300 6000 7400
Wire Wire Line
	6350 7000 6350 6900
Wire Wire Line
	6350 7300 6350 7400
Wire Wire Line
	6350 5750 6350 5650
Wire Wire Line
	6350 6050 6350 6150
Wire Wire Line
	1050 1950 1150 1950
Wire Wire Line
	1050 2050 1150 2050
Wire Wire Line
	1150 2050 1150 2150
Wire Wire Line
	1050 4650 1150 4650
Wire Wire Line
	1050 4750 1150 4750
Wire Wire Line
	1150 4750 1150 4850
Wire Wire Line
	1050 6050 1150 6050
Wire Wire Line
	1150 6050 1150 6150
Wire Wire Line
	1050 5950 1150 5950
Wire Wire Line
	9500 5050 9600 5050
Wire Wire Line
	9500 5150 9600 5150
Wire Wire Line
	9500 5250 9600 5250
Wire Wire Line
	9500 5350 9600 5350
Wire Wire Line
	9500 5450 9600 5450
Wire Wire Line
	9600 5450 9600 5550
Wire Wire Line
	6550 2250 6650 2250
Wire Wire Line
	6550 2350 6650 2350
Wire Wire Line
	6550 2450 6650 2450
Wire Wire Line
	6650 2450 6650 2550
Wire Wire Line
	6250 4500 6350 4500
Wire Wire Line
	6250 4600 6350 4600
Wire Wire Line
	6250 4700 6350 4700
Wire Wire Line
	6250 4800 6350 4800
Wire Wire Line
	6250 4900 6350 4900
Wire Wire Line
	6350 4900 6350 5000
$Comp
L GND #PWR0102
U 1 1
P 6350 5000
F 0 "#PWR0102" H 6350 4750 50  0001 C CNN
F 1 "GND" H 6350 4850 50  0000 C CNN
F 2 "" H 6350 5000 50  0000 C CNN
F 3 "" H 6350 5000 50  0000 C CNN
	1    6350 5000
	1    0    0    -1  
$EndComp
Text GLabel 6350 4600 2    60   Input ~ 0
PARTICLE1_5V
Text GLabel 6350 4700 2    60   Input ~ 0
PARTICLE2_5V
Text GLabel 6350 4500 2    60   Input ~ 0
PARTICLE1_3.3V
Text GLabel 6350 4800 2    60   Input ~ 0
PARTICLE2_3.3V
$Comp
L CONN_01X03 P21
U 1 1
P 4400 2550
F 0 "P21" H 4400 2750 50  0000 C CNN
F 1 "TEST_I2C" V 4500 2550 50  0000 C CNN
F 2 "Pin_Headers:Pin_Header_Straight_1x03_Pitch2.54mm" H 4400 2550 50  0001 C CNN
F 3 "" H 4400 2550 50  0000 C CNN
	1    4400 2550
	-1   0    0    1   
$EndComp
Wire Wire Line
	4600 2450 4700 2450
Wire Wire Line
	4600 2550 4700 2550
Wire Wire Line
	4600 2650 4700 2650
Wire Wire Line
	4700 2650 4700 2750
$Comp
L GND #PWR0103
U 1 1
P 4700 2750
F 0 "#PWR0103" H 4700 2500 50  0001 C CNN
F 1 "GND" H 4700 2600 50  0000 C CNN
F 2 "" H 4700 2750 50  0000 C CNN
F 3 "" H 4700 2750 50  0000 C CNN
	1    4700 2750
	1    0    0    -1  
$EndComp
Text GLabel 4700 2550 2    60   Input ~ 0
RH_SCL
Text GLabel 4700 2450 2    60   Input ~ 0
RH_SDA
Wire Wire Line
	3700 3850 4000 3850
Connection ~ 4000 3850
$Comp
L NTGD1100L Q1
U 1 1
P 5200 4400
F 0 "Q1" V 5650 4450 30  0000 R CNN
F 1 "NTGD1100L" V 4700 4525 30  0000 R CNN
F 2 "TO_SOT_Packages_SMD:TSOT-23-6_HandSoldering" V 4950 4300 60  0001 C CNN
F 3 "" V 4950 4300 60  0000 C CNN
	1    5200 4400
	0    1    -1   0   
$EndComp
$Comp
L R R1
U 1 1
P 5650 4250
F 0 "R1" V 5730 4250 50  0000 C CNN
F 1 "10k" V 5650 4250 50  0000 C CNN
F 2 "Resistors_SMD:R_0805" V 5580 4250 50  0001 C CNN
F 3 "" H 5650 4250 50  0000 C CNN
	1    5650 4250
	1    0    0    -1  
$EndComp
Wire Wire Line
	5450 4400 5650 4400
Wire Wire Line
	5450 4100 5650 4100
Wire Wire Line
	5600 4000 5600 4100
Connection ~ 5600 4100
Wire Wire Line
	4950 4050 4750 4050
Wire Wire Line
	4750 3800 4750 4150
Wire Wire Line
	4000 3800 4750 3800
Wire Wire Line
	4750 4150 4950 4150
Connection ~ 4750 4050
$Comp
L GND #PWR0104
U 1 1
P 5450 4950
F 0 "#PWR0104" H 5450 4700 50  0001 C CNN
F 1 "GND" H 5450 4800 50  0000 C CNN
F 2 "" H 5450 4950 50  0000 C CNN
F 3 "" H 5450 4950 50  0000 C CNN
	1    5450 4950
	1    0    0    -1  
$EndComp
Wire Wire Line
	5450 4950 5450 4850
Wire Wire Line
	4950 4650 4850 4650
Text GLabel 4850 4650 0    60   Input ~ 0
PM_EN
$Comp
L CONN_01X02 P2
U 1 1
P 4700 4900
F 0 "P2" H 4700 5050 50  0000 C CNN
F 1 "TEST_PM_EN" V 4800 5000 50  0000 C CNN
F 2 "Pin_Headers:Pin_Header_Straight_1x02_Pitch2.54mm" H 4700 4900 50  0001 C CNN
F 3 "" H 4700 4900 50  0000 C CNN
	1    4700 4900
	-1   0    0    1   
$EndComp
$Comp
L GND #PWR0105
U 1 1
P 4900 5050
F 0 "#PWR0105" H 4900 4800 50  0001 C CNN
F 1 "GND" H 4900 4900 50  0000 C CNN
F 2 "" H 4900 5050 50  0000 C CNN
F 3 "" H 4900 5050 50  0000 C CNN
	1    4900 5050
	1    0    0    -1  
$EndComp
Wire Wire Line
	4900 5050 4900 4950
Wire Wire Line
	4900 4850 4900 4650
Connection ~ 4900 4650
Text Label 4100 3800 0    60   ~ 0
PM_PWR
$Comp
L +3.3V #PWR0106
U 1 1
P 1800 1150
F 0 "#PWR0106" H 1800 1000 50  0001 C CNN
F 1 "+3.3V" H 1800 1290 50  0000 C CNN
F 2 "" H 1800 1150 50  0000 C CNN
F 3 "" H 1800 1150 50  0000 C CNN
	1    1800 1150
	1    0    0    -1  
$EndComp
$Comp
L +3.3V #PWR0107
U 1 1
P 1150 1200
F 0 "#PWR0107" H 1150 1050 50  0001 C CNN
F 1 "+3.3V" H 1150 1340 50  0000 C CNN
F 2 "" H 1150 1200 50  0000 C CNN
F 3 "" H 1150 1200 50  0000 C CNN
	1    1150 1200
	1    0    0    -1  
$EndComp
$Comp
L +3.3V #PWR0108
U 1 1
P 1950 6700
F 0 "#PWR0108" H 1950 6550 50  0001 C CNN
F 1 "+3.3V" H 1950 6840 50  0000 C CNN
F 2 "" H 1950 6700 50  0000 C CNN
F 3 "" H 1950 6700 50  0000 C CNN
	1    1950 6700
	1    0    0    -1  
$EndComp
$Comp
L +3.3V #PWR0109
U 1 1
P 1150 6650
F 0 "#PWR0109" H 1150 6500 50  0001 C CNN
F 1 "+3.3V" H 1150 6790 50  0000 C CNN
F 2 "" H 1150 6650 50  0000 C CNN
F 3 "" H 1150 6650 50  0000 C CNN
	1    1150 6650
	1    0    0    -1  
$EndComp
Wire Wire Line
	3600 4500 3650 4500
Wire Wire Line
	3600 4900 3650 4900
Connection ~ 3650 4900
$EndSCHEMATC
